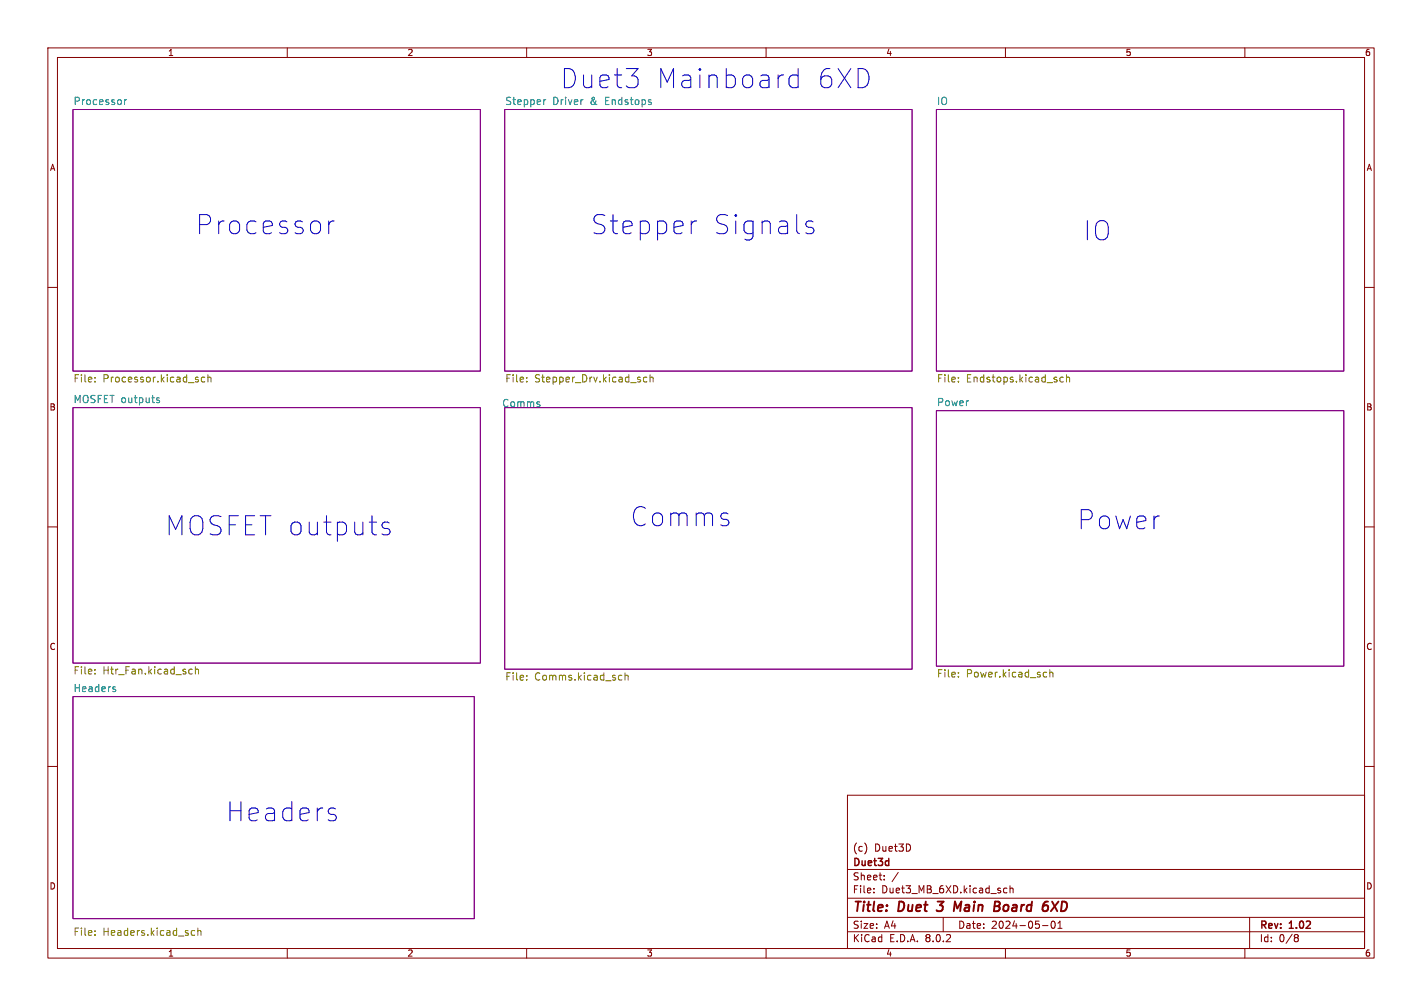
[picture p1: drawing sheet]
<svg xmlns="http://www.w3.org/2000/svg" width="297mm" height="210mm" viewBox="0 0 297 210" stroke-linecap="round" stroke-linejoin="round" font-family="sans-serif">
<g fill="none" stroke="#840000" stroke-width=".21">
<path d="M10 10h277v190h-277zM12 12h273v186h-273zM60 10v2M110 10v2M160 10v2M210 10v2M260 10v2M10 60h2M285 60h2M10 110h2M285 110h2M10 160h2"/>
<path d="M285 160h2M177 166h108v32h-108zM181 176.6v1M60 198v2M110 198v2M160 198v2M177 194.5h108M177 191.5h108M177 187.5h108M177 181.5h108M182.5 186.3v.1M182.5 185.5v.1"/>
<path d="M184.7 183.6v.1M184.7 182.8v.1M187.6 182.1l-1.3 2M197 191.5v3M209.6 186.1l.3 .3 .4-.1M210 198v2M210.3 185.5l-.4-.1-.3 .3M211 185.5l.2-.1 .3 .1 .1 .9M211 184.9v1.5M217.7 193.2h1.2M219.7 192.4l.2-.1a.8 .8 0 0 1 .5 .7 .8 .8 0 0 1-.5 .8l-.2-.1-.2-.5zM221 193.8h.8"/>
<path d="M221 192.7l.4-.4v1.5M260 198v2M261 191.5v6.5M270.6 195.1h.3l.3 .3-.3 .3M270.6 195.7h.3M270.9 195.7l.2 .2 .1 .4-.3 .3h-.3"/>
</g>
<path d="M195.6 190l.3 .2M195.8 188.2h1.3M200.8 188.2l-.9 1.4-.4-1.4-.3 2M207.7 189.2h.7M207.8 188.2h.7l.3 .2v.4l-.4 .4M208.4 189.2l.3 .1a.58 .58 0 0 1-.4 .9h-.7M219.7 188.2l1.1 2M221.1 188.2l-1.6 2" fill="none" stroke="#840000" stroke-width=".4"/>
<path d="M15.2 22.9h85.1v54.6h-85.1zM105.4 22.9h85.1v54.6h-85.1zM195.6 22.9h85.1v54.6h-85.1zM15.2 85.1h85.1v53.3h-85.1zM105.4 85.1h85.1v54.6h-85.1zM195.6 85.7h85.1v53.4h-85.1zM15.2 145.4h83.9v46.4h-83.9z" fill="none" stroke="#840084" stroke-width=".21"/>
<path d="M26 20.8v1M26.4 20.8l-.4 .3M114 20.8l-.4 .3M136 21.4v.4M32.8 83.5l.5 .1v.2l-.2 .3-.4-.1M32.8 83.1h.5M112.7 84.5v.3M23.8 143.9h.3l.1 .3-.2 .2h-.3M23.8 143.4h.3" fill="none" stroke="#008484" stroke-width=".21"/>
<g fill="none" stroke="#848400" stroke-width=".21">
<path d="M19.8 79.6v.1M19.8 78.8v.1M42.8 78.8l-.5-.1-.3 .3 .2 .7h.6M43.4 78.9l.2-.2 .4 .1 .1 .9M43.4 78.2v1.5M110 79.6v.1M110 78.8v.1M135.1 78.8l-.4-.1-.3 .3 .1 .7h.6M135.8 78.9l.2-.2 .4 .1v.9M135.8 78.2v1.5M200.2 78.8v.1M200.2 79.6v.1"/>
<path d="M222.1 78.8l-.4-.1-.3 .3 .1 .7h.6M222.7 78.9l.3-.2 .3 .1 .1 .9M222.7 78.2v1.5M19.8 139.8v.1M39.6 139.8h.6M40.8 139.8l.2-.1 .4 .1 .1 .9M40.8 139.2v1.5M219.3 139.8v1.5M19.8 140.6v.1M39.6 140.6h.6M110 141v.2M110 141.8v.2"/>
<path d="M129.5 141h.4M129.9 141.9l-.4 .1M130.5 141.1l.3-.1h.3l.1 1M130.5 140.5v1.5M200.2 141.2v.1M200.2 140.4v.1M218.2 140.3l.4 .1M218.6 141.3h-.4M219.3 140.5l.2-.2 .3 .1 .1 .9M19.8 194.3v.2M19.8 195.1v.2M40 195.1l.2 .2 .5-.1"/>
<path d="M40.7 194.3l-.5-.1-.2 .2M41.3 194.4l.2-.2 .4 .1 .1 1M41.3 193.7v1.6"/>
</g>
<path d="M166.7 14.3v4M166.7 15.8l-.4-.2h-.7l-.6 .4-.2 .4v1.1l.4 .6 .4 .2h.7l.4-.2M68.7 46.1v2.7M69.8 46.1a1.02 1.02 0 0 0-1.1 .8M145.5 46.1h-.4l-.5 .4M168.3 46.9l.2 .4 .4 .2h.5l.4 .1 .2 .4-.2 .6-.4 .2h-.7l-.4-.2M169.8 46.3l-.4-.2h-.5l-.4 .2-.2 .4M81.3 109.2l-.4-.2h-.6l-.3 .2-.2 .4 .2 .5 1.3 .4 .2 .4-.2 .6-.4 .1h-.7l-.4-.1M69.7 170l.4 .2 .2 .4-.2 .5-.4 .2M69.7 168.7l.4 .2" fill="none" stroke="#0000c2" stroke-width=".21"/>
<g font-size="5.6" fill="#0000c2">
<text x="116.8" y="18.8">Duet3</text>
<text x="136.6" y="18.8">Mainboard</text>
<text x="169.9" y="18.8">6XD</text>
<text x="40.6" y="49.3">Processor</text>
<text x="123.2" y="49.3">Stepper</text>
<text x="148.5" y="49.3">Signals</text>
<text x="226.1" y="50.6">IO</text>
<text x="34.3" y="112.1">MOSFET outputs</text>
<text x="131.4" y="110.2">Comms</text>
<text x="224.8" y="110.9">Power</text>
<text x="47" y="171.8">Headers</text>
</g>
<g font-size="2.8" fill="#840000">
<text x="178" y="190.9">Title:</text>
<text x="187.7" y="190.9">Duet</text>
<text x="196.6" y="190.9">3</text>
<text x="200.9" y="190.9">Main</text>
<text x="210.1" y="190.9">Board</text>
<text x="221" y="190.9">6XD</text>
</g>
<g font-size="2.1" fill="#008484">
<text x="15.2" y="22">Processor</text>
<text x="105.4" y="22">Stepper</text>
<text x="115.4" y="22">Driver</text>
<text x="123.3" y="22">&amp;</text>
<text x="126.5" y="22">Endstops</text>
<text x="195.6" y="22">IO</text>
<text x="15.2" y="84.3">MOSFET outputs</text>
<text x="104.8" y="85.1">Comms</text>
<text x="195.6" y="84.9">Power</text>
<text x="15.2" y="144.6">Headers</text>
</g>
<g font-size="2.1" fill="#848400">
<text x="15.2" y="80.1">File:</text>
<text x="21.4" y="80.1">Processor.kicad_sch</text>
<text x="105.4" y="80.1">File:</text>
<text x="111.6" y="80.1">Stepper_Drv.kicad_sch</text>
<text x="195.6" y="80.1">File:</text>
<text x="201.8" y="80.1">Endstops.kicad_sch</text>
<text x="15.2" y="141.1">File:</text>
<text x="21.4" y="141.1">Htr_Fan.kicad_sch</text>
<text x="105.4" y="142.4">File:</text>
<text x="111.6" y="142.4">Comms.kicad_sch</text>
<text x="195.6" y="141.7">File:</text>
<text x="201.8" y="141.7">Power.kicad_sch</text>
<text x="15.2" y="195.7">File:</text>
<text x="21.4" y="195.7">Headers.kicad_sch</text>
</g>
<g font-size="2.1" fill="#840000">
<text x="178" y="178">(c)</text>
<text x="182.6" y="178">Duet3D</text>
<text x="178" y="184">Sheet:</text>
<text x="178" y="181.2">Duet3d</text>
<text x="178" y="186.7">File:</text>
<text x="184.1" y="186.7">Duet3_MB_6XD.kicad_sch</text>
<text x="178" y="196.9">KiCad</text>
<text x="178" y="194.1">Size:</text>
<text x="184.7" y="194.1">A4</text>
<text x="185.7" y="196.9">E.D.A.</text>
<text x="193.3" y="196.9">8.0.2</text>
<text x="200" y="194.1">Date:</text>
<text x="207" y="194.1">2024-05-01</text>
<text x="263" y="194.3">Rev:</text>
<text x="263" y="196.9">Id:</text>
<text x="267.1" y="196.9">0/8</text>
<text x="269.4" y="194.3">1.02</text>
</g>
<g font-size="1.8" fill="#840000">
<text x="35" y="11.9">1</text>
<text x="85" y="11.9">2</text>
<text x="135" y="11.9">3</text>
<text x="185" y="11.9">4</text>
<text x="235" y="11.9">5</text>
<text x="285" y="11.9">6</text>
<text x="10.3" y="35.9">A</text>
<text x="285.3" y="35.9">A</text>
<text x="10.3" y="85.9">B</text>
<text x="285.3" y="85.9">B</text>
<text x="10.3" y="135.9">C</text>
<text x="285.3" y="135.9">C</text>
<text x="10.3" y="185.9">D</text>
<text x="285.3" y="185.9">D</text>
<text x="35" y="199.9">1</text>
<text x="85" y="199.9">2</text>
<text x="135" y="199.9">3</text>
<text x="185" y="199.9">4</text>
<text x="235" y="199.9">5</text>
<text x="285" y="199.9">6</text>
</g>
</svg>
